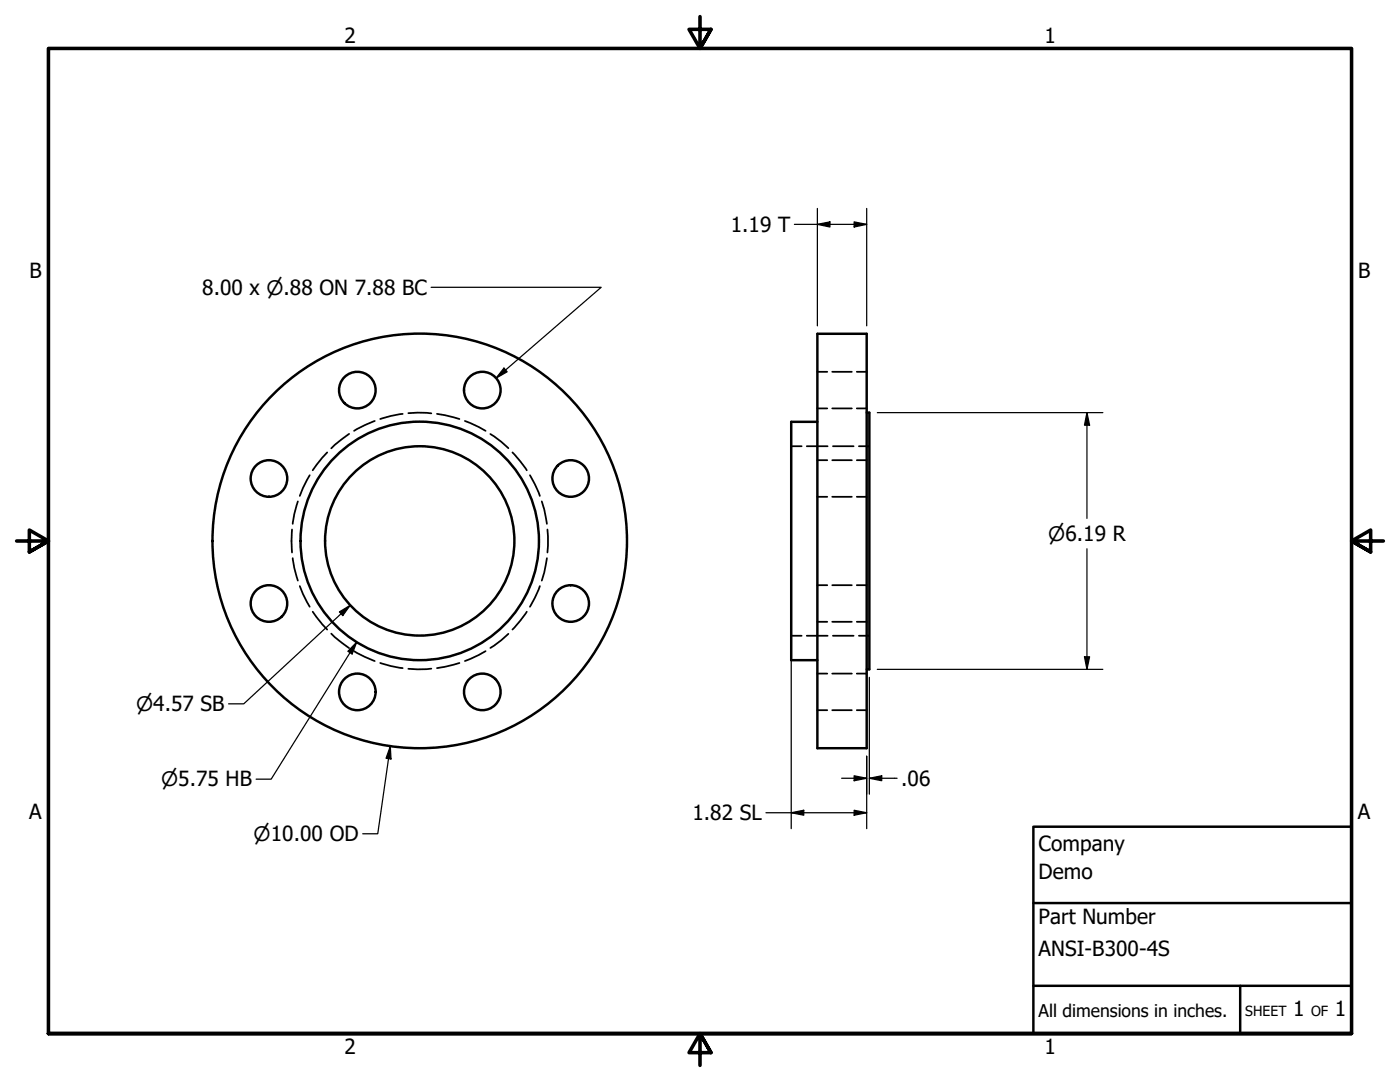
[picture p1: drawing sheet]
<svg xmlns="http://www.w3.org/2000/svg" width="279mm" height="216mm" viewBox="0 0 279 216" stroke-linecap="round" stroke-linejoin="round" font-family="sans-serif">
<!-- layer: Hidden (ANSI) -->
<g fill="none" stroke="#000" stroke-width=".35">
<path d="M163.1 74.2h2M166.1 74.2h3.9M171 74.2h2M61.8 94.8l-1.4 2.6-.6 1.6M65.3 90.3l-1 1-1.9 2.5M69.7 86.6l-2.9 2.2-.7 .7M74.8 84l-2 .8-2.1 1.2M80.4 82.6l-2.4 .4-2.1 .6M81.5 82.4l1.8-.1 2.8 .2M87.2 82.6l4.5 1M92.8 84l2.7 1.2 1.4 .8M97.9 86.6l2.1 1.6 1.5 1.2"/>
<path d="M102.3 90.3l1.5 1.7 1.3 1.8M105.8 94.8l1 1.8 .9 2.4M157.9 89h2.1M161 89h4.2M163.1 99.1h2M163.1 91.8h2M163.1 81.5h2M166.1 99.1h3.9M166.1 91.8h3.9M166.1 81.5h3.9M166.2 89h4.2M171 99.1h2"/>
<path d="M171 91.8h2M171 81.5h2M171.4 89h2.1M58.3 105.7l-.1 2.2 .1 2.3M58.4 111.4l.3 1.9 .7 2.6M59.4 100l-.7 2.6-.3 1.9M59.8 116.9l.6 1.6 1.4 2.6M107.7 116.9l-.9 2.4-1 1.8M108.1 100l.5 1.7 .5 2.8M109.1 111.4l-.5 2.8-.5 1.7M109.3 105.7l.1 1.3-.1 3.2M163.1 116.8h2"/>
<path d="M166.1 116.8h3.9M171 116.8h2M62.4 122.1l1.9 2.5 1 1M66.1 126.4l.7 .7 2.9 2.2M70.7 129.9l2.1 1.2 2 .8M75.9 132.3l2.1 .6 2.4 .4M86.1 133.4l-2.8 .2-1.8-.1M91.7 132.3l-4.5 1M96.9 129.9l-1.4 .8-2.7 1.2M101.5 126.5l-1.5 1.2-2.1 1.6M105.1 122.1l-1.3 1.8-1.5 1.7M157.9 126.9h2.1"/>
<path d="M161 126.9h4.2M163.1 124.1h2M163.1 134.4h2M166.1 124.1h3.9M166.1 134.4h3.9M166.2 126.9h4.2M171 124.1h2M171 134.4h2M171.4 126.9h2.1M163.1 141.7h2M166.1 141.7h3.9M171 141.7h2"/>
</g>
<!-- layer: Visible (ANSI) -->
<g fill="none" stroke="#000" stroke-width=".49">
<path d="M163.1 66.6h9.9v82.7h-9.9zM163.1 84.2h-5.2v47.5h5.2M173 82.3h.5v51.3h-.5"/>
<circle cx="71.3" cy="77.8" r="3.7"/>
<circle cx="96.3" cy="77.8" r="3.7"/>
<circle cx="53.7" cy="95.5" r="3.7"/>
<circle cx="113.9" cy="95.5" r="3.7"/>
<circle cx="83.8" cy="107.9" r="18.9"/>
<circle cx="83.8" cy="107.9" r="23.8"/>
<circle cx="83.8" cy="107.9" r="41.4"/>
<circle cx="53.7" cy="120.4" r="3.7"/>
<circle cx="71.3" cy="138.1" r="3.7"/>
<circle cx="96.3" cy="138.1" r="3.7"/>
<circle cx="113.9" cy="120.4" r="3.7"/>
</g>
<!-- layer: Border (ANSI) -->
<path d="M139.7 3.3v6.4l-2.2-3.8h4.4l-2.2 3.8 2.2-3.8M3.3 107.9h6.4l-3.8-2.1v4.3l3.8-2.2-3.8 2.2M276.1 107.9h-6.4l3.8-2.1v4.3l-3.8-2.2 3.8 2.2M9.7 206.2v-196.5h260v196.5h-260h260M141.9 210l-2.2-3.8 2.2 3.8h-4.4l2.2-3.8v6.4" fill="none" stroke="#000" stroke-width=".71"/>
<!-- layer: Title (ANSI) -->
<path d="M206.2 165h63.5v41.2h-63.5zM206.2 196.7h63.5M206.2 180.2h63.5M247.5 196.7v9.5" fill="none" stroke="#000" stroke-width=".49"/>
<!-- layer: Dimension (ANSI) -->
<g fill="none" stroke="#000" stroke-width=".25">
<path d="M86 57.3h34l-21 18.2M158.5 44.8h14.5M163.1 44.8l2.5-.5v1zM163.1 41.6v23.4M170.5 44.3l2.5 .5-2.5 .5zM173 41.6v23.4M100.6 73.4l.6 .8-2.2 1.3zM175.1 82.3h45M216.9 82.3l.6 2.5h-1.1zM216.9 82.3v21.1M216.9 109.5v24.1M67.7 122.1l2.2-1.3-1.5 2z"/>
<path d="M69.9 120.8l-21.3 19.6h-3M71.2 128.1l-.9 2.4-.9-.5zM71.2 128.1l-17.1 27.4h-3M157.9 128.4v36.9M173.5 135.1v23.4M175.1 133.6h45M216.4 131.1h1.1l-.6 2.5zM77.9 148.9l.1 2.5-1-.1zM77.9 148.9l-2.5 17.5h-3M168 155.3h5M170.5 154.8l2.5 .5-2.5 .5zM173 150.9v14.4"/>
<path d="M173.5 155.3l2.5-.5v1zM173.5 155.3h5.5M152.9 162.2h20.1M157.9 162.2l2.5-.5v1zM170.5 161.7l2.5 .5-2.5 .5z"/>
</g>
<g fill="#000">
<path d="M163.1 44.8l2.5-.5v1z" fill-rule="evenodd"/>
<path d="M170.5 44.3l2.5 .5-2.5 .5z" fill-rule="evenodd"/>
<path d="M100.6 73.4l.6 .8-2.2 1.3z" fill-rule="evenodd"/>
<path d="M216.9 82.3l.6 2.5h-1.1z" fill-rule="evenodd"/>
<path d="M67.7 122.1l2.2-1.3-1.5 2z" fill-rule="evenodd"/>
<path d="M71.2 128.1l-.9 2.4-.9-.5z" fill-rule="evenodd"/>
<path d="M216.4 131.1h1.1l-.6 2.5z" fill-rule="evenodd"/>
<path d="M77.9 148.9l.1 2.5-1-.1z" fill-rule="evenodd"/>
<path d="M170.5 154.8l2.5 .5-2.5 .5z" fill-rule="evenodd"/>
<path d="M173.5 155.3l2.5-.5v1z" fill-rule="evenodd"/>
<path d="M157.9 162.2l2.5-.5v1z" fill-rule="evenodd"/>
<path d="M170.5 161.7l2.5 .5-2.5 .5z" fill-rule="evenodd"/>
</g>
<g font-size="4.2">
<text x="68.7" y="8.6">2</text>
<text x="208.4" y="8.6">1</text>
<text x="145.9" y="46.3">1.19 T</text>
<text x="5.9" y="55.5">B</text>
<text x="40.4" y="58.8">8.00 x ⌀.88 ON 7.88 BC</text>
<text x="271" y="55.5">B</text>
<text x="179.8" y="156.8">.06</text>
<text x="5.8" y="163.4">A</text>
<text x="138.2" y="163.7">1.82 SL</text>
<text x="271" y="163.4">A</text>
<text x="207.3" y="169.8">Company</text>
<text x="207.3" y="175.4">Demo</text>
<text x="207.3" y="184.4">Part Number</text>
<text x="207.3" y="190.7">ANSI-B300-4S</text>
<text x="258.1" y="202.8">1</text>
<text x="266.4" y="202.8">1</text>
<text x="68.7" y="210.3">2</text>
<text x="208.4" y="210.3">1</text>
</g>
<g font-size="4">
<text x="209.2" y="107.9">⌀6.19 R</text>
<text x="27.2" y="141.9">⌀4.57 SB</text>
<text x="32.2" y="156.9">⌀5.75 HB</text>
<text x="50.6" y="167.9">⌀10.00 OD</text>
</g>
<text font-size="3.5" x="207.3" y="202.9">All dimensions in inches.</text>
<g font-size="2.8">
<text x="248.5" y="202.8">SHEET</text>
<text x="261.7" y="202.8">OF</text>
</g>
</svg>
